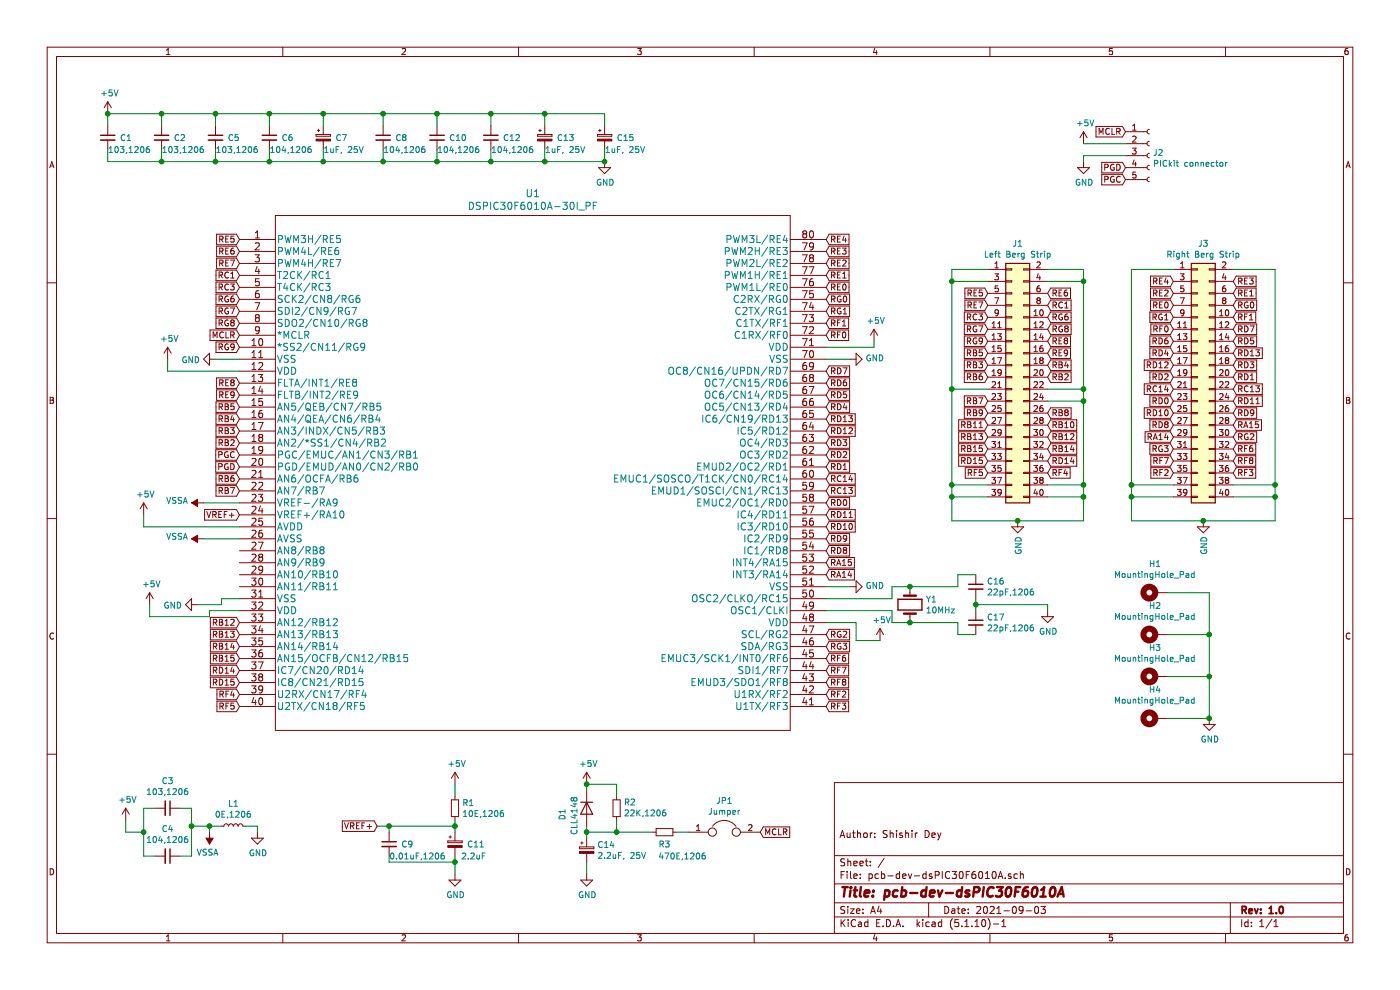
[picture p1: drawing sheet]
EESchema Schematic File Version 4
EELAYER 30 0
EELAYER END
$Descr A4 11693 8268
encoding utf-8
Sheet 1 1
Title "pcb-dev-dsPIC30F6010A"
Date "2021-09-03"
Rev "1.0"
Comp ""
Comment1 "Author: Shishir Dey"
Comment2 ""
Comment3 ""
Comment4 ""
$EndDescr
Text GLabel 2000 3800 0    50   Input ~ 0
PGC
Text GLabel 2000 3900 0    50   Input ~ 0
PGD
$Comp
L Device:C_Small C1
U 1 1
P 900 1150
F 0 "C1" H 1000 1150 50  0000 L CNN
F 1 "103,1206" H 900 1050 50  0000 L CNN
F 2 "ComponentSearchEngine:CAPC3216X170N" H 900 1150 50  0001 C CNN
F 3 "~" H 900 1150 50  0001 C CNN
	1    900  1150
	1    0    0    -1  
$EndComp
$Comp
L Device:C_Small C2
U 1 1
P 1350 1150
F 0 "C2" H 1450 1150 50  0000 L CNN
F 1 "103,1206" H 1350 1050 50  0000 L CNN
F 2 "ComponentSearchEngine:CAPC3216X170N" H 1350 1150 50  0001 C CNN
F 3 "~" H 1350 1150 50  0001 C CNN
	1    1350 1150
	1    0    0    -1  
$EndComp
$Comp
L Device:C_Small C5
U 1 1
P 1800 1150
F 0 "C5" H 1900 1150 50  0000 L CNN
F 1 "103,1206" H 1800 1050 50  0000 L CNN
F 2 "ComponentSearchEngine:CAPC3216X170N" H 1800 1150 50  0001 C CNN
F 3 "~" H 1800 1150 50  0001 C CNN
	1    1800 1150
	1    0    0    -1  
$EndComp
$Comp
L Device:C_Small C6
U 1 1
P 2250 1150
F 0 "C6" H 2350 1150 50  0000 L CNN
F 1 "104,1206" H 2250 1050 50  0000 L CNN
F 2 "ComponentSearchEngine:CAPC3216X170N" H 2250 1150 50  0001 C CNN
F 3 "~" H 2250 1150 50  0001 C CNN
	1    2250 1150
	1    0    0    -1  
$EndComp
$Comp
L Device:CP_Small C7
U 1 1
P 2700 1150
F 0 "C7" H 2800 1150 50  0000 L CNN
F 1 "1uF, 25V" H 2700 1050 50  0000 L CNN
F 2 "Capacitor_THT:CP_Radial_D5.0mm_P2.50mm" H 2700 1150 50  0001 C CNN
F 3 "~" H 2700 1150 50  0001 C CNN
	1    2700 1150
	1    0    0    -1  
$EndComp
$Comp
L Device:C_Small C8
U 1 1
P 3200 1150
F 0 "C8" H 3300 1150 50  0000 L CNN
F 1 "104,1206" H 3200 1050 50  0000 L CNN
F 2 "ComponentSearchEngine:CAPC3216X170N" H 3200 1150 50  0001 C CNN
F 3 "~" H 3200 1150 50  0001 C CNN
	1    3200 1150
	1    0    0    -1  
$EndComp
$Comp
L Device:C_Small C10
U 1 1
P 3650 1150
F 0 "C10" H 3750 1150 50  0000 L CNN
F 1 "104,1206" H 3650 1050 50  0000 L CNN
F 2 "ComponentSearchEngine:CAPC3216X170N" H 3650 1150 50  0001 C CNN
F 3 "~" H 3650 1150 50  0001 C CNN
	1    3650 1150
	1    0    0    -1  
$EndComp
$Comp
L Device:C_Small C12
U 1 1
P 4100 1150
F 0 "C12" H 4200 1150 50  0000 L CNN
F 1 "104,1206" H 4100 1050 50  0000 L CNN
F 2 "ComponentSearchEngine:CAPC3216X170N" H 4100 1150 50  0001 C CNN
F 3 "~" H 4100 1150 50  0001 C CNN
	1    4100 1150
	1    0    0    -1  
$EndComp
$Comp
L power:+5V #PWR01
U 1 1
P 900 950
F 0 "#PWR01" H 900 800 50  0001 C CNN
F 1 "+5V" H 915 1123 50  0000 C CNN
F 2 "" H 900 950 50  0001 C CNN
F 3 "" H 900 950 50  0001 C CNN
	1    900  950 
	1    0    0    -1  
$EndComp
$Comp
L power:GND #PWR016
U 1 1
P 5050 1350
F 0 "#PWR016" H 5050 1100 50  0001 C CNN
F 1 "GND" H 5055 1177 50  0000 C CNN
F 2 "" H 5050 1350 50  0001 C CNN
F 3 "" H 5050 1350 50  0001 C CNN
	1    5050 1350
	1    0    0    -1  
$EndComp
$Comp
L Device:CP_Small C13
U 1 1
P 4550 1150
F 0 "C13" H 4650 1150 50  0000 L CNN
F 1 "1uF, 25V" H 4550 1050 50  0000 L CNN
F 2 "Capacitor_THT:CP_Radial_D5.0mm_P2.50mm" H 4550 1150 50  0001 C CNN
F 3 "~" H 4550 1150 50  0001 C CNN
	1    4550 1150
	1    0    0    -1  
$EndComp
$Comp
L Device:CP_Small C15
U 1 1
P 5050 1150
F 0 "C15" H 5150 1150 50  0000 L CNN
F 1 "1uF, 25V" H 5050 1050 50  0000 L CNN
F 2 "Capacitor_THT:CP_Radial_D5.0mm_P2.50mm" H 5050 1150 50  0001 C CNN
F 3 "~" H 5050 1150 50  0001 C CNN
	1    5050 1150
	1    0    0    -1  
$EndComp
Wire Wire Line
	900  950  1350 950 
Wire Wire Line
	5050 950  5050 1050
Wire Wire Line
	5050 1350 4550 1350
Wire Wire Line
	900  1350 900  1250
Wire Wire Line
	900  1050 900  950 
Connection ~ 900  950 
Wire Wire Line
	1350 1050 1350 950 
Connection ~ 1350 950 
Wire Wire Line
	1350 950  1800 950 
Wire Wire Line
	1350 1250 1350 1350
Connection ~ 1350 1350
Wire Wire Line
	1350 1350 900  1350
Wire Wire Line
	1800 1250 1800 1350
Connection ~ 1800 1350
Wire Wire Line
	1800 1350 1350 1350
Wire Wire Line
	2250 1250 2250 1350
Connection ~ 2250 1350
Wire Wire Line
	2250 1350 1800 1350
Wire Wire Line
	2700 1250 2700 1350
Connection ~ 2700 1350
Wire Wire Line
	2700 1350 2250 1350
Wire Wire Line
	3200 1250 3200 1350
Connection ~ 3200 1350
Wire Wire Line
	3200 1350 2700 1350
Wire Wire Line
	3200 1050 3200 950 
Connection ~ 3200 950 
Wire Wire Line
	3200 950  3650 950 
Wire Wire Line
	2700 1050 2700 950 
Connection ~ 2700 950 
Wire Wire Line
	2700 950  3200 950 
Wire Wire Line
	2250 1050 2250 950 
Connection ~ 2250 950 
Wire Wire Line
	2250 950  2700 950 
Wire Wire Line
	1800 1050 1800 950 
Connection ~ 1800 950 
Wire Wire Line
	1800 950  2250 950 
Wire Wire Line
	3650 1050 3650 950 
Connection ~ 3650 950 
Wire Wire Line
	3650 950  4100 950 
Wire Wire Line
	3650 1250 3650 1350
Connection ~ 3650 1350
Wire Wire Line
	3650 1350 3200 1350
Wire Wire Line
	4100 1050 4100 950 
Connection ~ 4100 950 
Wire Wire Line
	4100 950  4550 950 
Wire Wire Line
	4100 1250 4100 1350
Connection ~ 4100 1350
Wire Wire Line
	4100 1350 3650 1350
Wire Wire Line
	4550 1050 4550 950 
Connection ~ 4550 950 
Wire Wire Line
	4550 950  5050 950 
Wire Wire Line
	5050 1250 5050 1350
Connection ~ 5050 1350
Wire Wire Line
	4550 1250 4550 1350
Connection ~ 4550 1350
Wire Wire Line
	4550 1350 4100 1350
$Comp
L power:+5V #PWR05
U 1 1
P 1400 3000
F 0 "#PWR05" H 1400 2850 50  0001 C CNN
F 1 "+5V" H 1415 3173 50  0000 C CNN
F 2 "" H 1400 3000 50  0001 C CNN
F 3 "" H 1400 3000 50  0001 C CNN
	1    1400 3000
	1    0    0    -1  
$EndComp
$Comp
L power:GND #PWR010
U 1 1
P 1800 3000
F 0 "#PWR010" H 1800 2750 50  0001 C CNN
F 1 "GND" V 1805 2872 50  0000 R CNN
F 2 "" H 1800 3000 50  0001 C CNN
F 3 "" H 1800 3000 50  0001 C CNN
	1    1800 3000
	0    1    1    0   
$EndComp
Wire Wire Line
	1800 3000 2000 3000
Wire Wire Line
	1400 3000 1400 3100
Wire Wire Line
	1400 3100 2000 3100
$Comp
L power:VSSA #PWR07
U 1 1
P 1700 4200
F 0 "#PWR07" H 1700 4050 50  0001 C CNN
F 1 "VSSA" V 1715 4327 50  0000 L CNN
F 2 "" H 1700 4200 50  0001 C CNN
F 3 "" H 1700 4200 50  0001 C CNN
	1    1700 4200
	0    -1   -1   0   
$EndComp
$Comp
L power:VSSA #PWR08
U 1 1
P 1700 4500
F 0 "#PWR08" H 1700 4350 50  0001 C CNN
F 1 "VSSA" V 1715 4627 50  0000 L CNN
F 2 "" H 1700 4500 50  0001 C CNN
F 3 "" H 1700 4500 50  0001 C CNN
	1    1700 4500
	0    -1   -1   0   
$EndComp
Text GLabel 2000 4300 0    50   Input ~ 0
VREF+
$Comp
L power:+5V #PWR03
U 1 1
P 1200 4300
F 0 "#PWR03" H 1200 4150 50  0001 C CNN
F 1 "+5V" H 1215 4473 50  0000 C CNN
F 2 "" H 1200 4300 50  0001 C CNN
F 3 "" H 1200 4300 50  0001 C CNN
	1    1200 4300
	1    0    0    -1  
$EndComp
Wire Wire Line
	1700 4200 2000 4200
Wire Wire Line
	1700 4500 2000 4500
Wire Wire Line
	1200 4300 1200 4400
Wire Wire Line
	1200 4400 2000 4400
$Comp
L power:+5V #PWR04
U 1 1
P 1250 5050
F 0 "#PWR04" H 1250 4900 50  0001 C CNN
F 1 "+5V" H 1265 5223 50  0000 C CNN
F 2 "" H 1250 5050 50  0001 C CNN
F 3 "" H 1250 5050 50  0001 C CNN
	1    1250 5050
	1    0    0    -1  
$EndComp
$Comp
L power:GND #PWR06
U 1 1
P 1650 5050
F 0 "#PWR06" H 1650 4800 50  0001 C CNN
F 1 "GND" V 1655 4922 50  0000 R CNN
F 2 "" H 1650 5050 50  0001 C CNN
F 3 "" H 1650 5050 50  0001 C CNN
	1    1650 5050
	0    1    1    0   
$EndComp
Wire Wire Line
	1250 5050 1250 5150
Wire Wire Line
	1850 5050 1850 5000
Wire Wire Line
	1850 5000 2000 5000
Wire Wire Line
	1650 5050 1850 5050
Wire Wire Line
	1250 5150 1750 5150
Wire Wire Line
	1750 5150 1750 5100
Wire Wire Line
	1750 5100 2000 5100
$Comp
L power:+5V #PWR019
U 1 1
P 7300 2850
F 0 "#PWR019" H 7300 2700 50  0001 C CNN
F 1 "+5V" H 7315 3023 50  0000 C CNN
F 2 "" H 7300 2850 50  0001 C CNN
F 3 "" H 7300 2850 50  0001 C CNN
	1    7300 2850
	1    0    0    -1  
$EndComp
$Comp
L power:GND #PWR017
U 1 1
P 7100 3000
F 0 "#PWR017" H 7100 2750 50  0001 C CNN
F 1 "GND" V 7105 2872 50  0000 R CNN
F 2 "" H 7100 3000 50  0001 C CNN
F 3 "" H 7100 3000 50  0001 C CNN
	1    7100 3000
	0    -1   -1   0   
$EndComp
Wire Wire Line
	7100 3000 6900 3000
Wire Wire Line
	6900 2900 7300 2900
Wire Wire Line
	7300 2900 7300 2850
$Comp
L power:+5V #PWR020
U 1 1
P 7350 5350
F 0 "#PWR020" H 7350 5200 50  0001 C CNN
F 1 "+5V" H 7365 5523 50  0000 C CNN
F 2 "" H 7350 5350 50  0001 C CNN
F 3 "" H 7350 5350 50  0001 C CNN
	1    7350 5350
	1    0    0    -1  
$EndComp
$Comp
L power:GND #PWR018
U 1 1
P 7100 4900
F 0 "#PWR018" H 7100 4650 50  0001 C CNN
F 1 "GND" V 7105 4772 50  0000 R CNN
F 2 "" H 7100 4900 50  0001 C CNN
F 3 "" H 7100 4900 50  0001 C CNN
	1    7100 4900
	0    -1   -1   0   
$EndComp
Wire Wire Line
	7100 4900 6900 4900
$Comp
L Device:Crystal Y1
U 1 1
P 7600 5050
F 0 "Y1" V 7554 5181 50  0000 L CNN
F 1 "10MHz" V 7645 5181 50  0000 L CNN
F 2 "Crystal:Crystal_HC18-U_Vertical" H 7600 5050 50  0001 C CNN
F 3 "~" H 7600 5050 50  0001 C CNN
	1    7600 5050
	0    1    1    0   
$EndComp
$Comp
L Device:C_Small C16
U 1 1
P 8150 4900
F 0 "C16" H 8242 4946 50  0000 L CNN
F 1 "22pF,1206" H 8242 4855 50  0000 L CNN
F 2 "ComponentSearchEngine:CAPC3216X170N" H 8150 4900 50  0001 C CNN
F 3 "~" H 8150 4900 50  0001 C CNN
	1    8150 4900
	1    0    0    -1  
$EndComp
$Comp
L Device:C_Small C17
U 1 1
P 8150 5200
F 0 "C17" H 8242 5246 50  0000 L CNN
F 1 "22pF,1206" H 8242 5155 50  0000 L CNN
F 2 "ComponentSearchEngine:CAPC3216X170N" H 8150 5200 50  0001 C CNN
F 3 "~" H 8150 5200 50  0001 C CNN
	1    8150 5200
	1    0    0    -1  
$EndComp
$Comp
L power:GND #PWR021
U 1 1
P 8750 5100
F 0 "#PWR021" H 8750 4850 50  0001 C CNN
F 1 "GND" H 8755 4927 50  0000 C CNN
F 2 "" H 8750 5100 50  0001 C CNN
F 3 "" H 8750 5100 50  0001 C CNN
	1    8750 5100
	1    0    0    -1  
$EndComp
Wire Wire Line
	7150 5350 7350 5350
Wire Wire Line
	6900 5000 7450 5000
Wire Wire Line
	7450 5000 7450 4900
Wire Wire Line
	7450 4900 7600 4900
Wire Wire Line
	6900 5100 7450 5100
Wire Wire Line
	7450 5100 7450 5200
Wire Wire Line
	7450 5200 7600 5200
Wire Wire Line
	7600 4900 8000 4900
Wire Wire Line
	8000 4900 8000 4800
Wire Wire Line
	8000 4800 8150 4800
Connection ~ 7600 4900
Wire Wire Line
	8150 5000 8150 5050
Wire Wire Line
	7600 5200 8000 5200
Wire Wire Line
	8000 5200 8000 5300
Wire Wire Line
	8000 5300 8150 5300
Connection ~ 7600 5200
Connection ~ 8150 5050
Wire Wire Line
	8150 5050 8150 5100
$Comp
L power:GND #PWR011
U 1 1
P 2150 6950
F 0 "#PWR011" H 2150 6700 50  0001 C CNN
F 1 "GND" H 2155 6777 50  0000 C CNN
F 2 "" H 2150 6950 50  0001 C CNN
F 3 "" H 2150 6950 50  0001 C CNN
	1    2150 6950
	1    0    0    -1  
$EndComp
$Comp
L power:VSSA #PWR09
U 1 1
P 1750 6950
F 0 "#PWR09" H 1750 6800 50  0001 C CNN
F 1 "VSSA" H 1765 7123 50  0000 C CNN
F 2 "" H 1750 6950 50  0001 C CNN
F 3 "" H 1750 6950 50  0001 C CNN
	1    1750 6950
	-1   0    0    1   
$EndComp
$Comp
L power:+5V #PWR02
U 1 1
P 1050 6850
F 0 "#PWR02" H 1050 6700 50  0001 C CNN
F 1 "+5V" H 1065 7023 50  0000 C CNN
F 2 "" H 1050 6850 50  0001 C CNN
F 3 "" H 1050 6850 50  0001 C CNN
	1    1050 6850
	1    0    0    -1  
$EndComp
$Comp
L Device:C_Small C3
U 1 1
P 1400 6750
F 0 "C3" V 1171 6750 50  0000 C CNN
F 1 "103,1206" V 1262 6750 50  0000 C CNN
F 2 "ComponentSearchEngine:CAPC3216X170N" H 1400 6750 50  0001 C CNN
F 3 "~" H 1400 6750 50  0001 C CNN
	1    1400 6750
	0    1    1    0   
$EndComp
$Comp
L Device:C_Small C4
U 1 1
P 1400 7150
F 0 "C4" V 1171 7150 50  0000 C CNN
F 1 "104,1206" V 1262 7150 50  0000 C CNN
F 2 "ComponentSearchEngine:CAPC3216X170N" H 1400 7150 50  0001 C CNN
F 3 "~" H 1400 7150 50  0001 C CNN
	1    1400 7150
	0    1    1    0   
$EndComp
$Comp
L Device:L_Small L1
U 1 1
P 1950 6900
F 0 "L1" V 2135 6900 50  0000 C CNN
F 1 "0E,1206" V 2044 6900 50  0000 C CNN
F 2 "Inductor_SMD:L_1206_3216Metric_Pad1.22x1.90mm_HandSolder" H 1950 6900 50  0001 C CNN
F 3 "~" H 1950 6900 50  0001 C CNN
	1    1950 6900
	0    -1   -1   0   
$EndComp
$Comp
L Device:R_Small R1
U 1 1
P 3800 6750
F 0 "R1" H 3859 6796 50  0000 L CNN
F 1 "10E,1206" H 3859 6705 50  0000 L CNN
F 2 "ComponentSearchEngine:RESC3016X65N" H 3800 6750 50  0001 C CNN
F 3 "~" H 3800 6750 50  0001 C CNN
	1    3800 6750
	1    0    0    -1  
$EndComp
$Comp
L Device:C_Small C9
U 1 1
P 3250 7050
F 0 "C9" H 3350 7050 50  0000 L CNN
F 1 "0.01uF,1206" H 3250 6950 50  0000 L CNN
F 2 "ComponentSearchEngine:CAPC3216X170N" H 3250 7050 50  0001 C CNN
F 3 "~" H 3250 7050 50  0001 C CNN
	1    3250 7050
	1    0    0    -1  
$EndComp
$Comp
L Device:CP_Small C11
U 1 1
P 3800 7050
F 0 "C11" H 3900 7050 50  0000 L CNN
F 1 "2.2uF" H 3850 6950 50  0000 L CNN
F 2 "Capacitor_THT:CP_Radial_D5.0mm_P2.50mm" H 3800 7050 50  0001 C CNN
F 3 "~" H 3800 7050 50  0001 C CNN
	1    3800 7050
	1    0    0    -1  
$EndComp
$Comp
L power:+5V #PWR012
U 1 1
P 3800 6550
F 0 "#PWR012" H 3800 6400 50  0001 C CNN
F 1 "+5V" H 3815 6723 50  0000 C CNN
F 2 "" H 3800 6550 50  0001 C CNN
F 3 "" H 3800 6550 50  0001 C CNN
	1    3800 6550
	1    0    0    -1  
$EndComp
$Comp
L power:GND #PWR013
U 1 1
P 3800 7300
F 0 "#PWR013" H 3800 7050 50  0001 C CNN
F 1 "GND" H 3805 7127 50  0000 C CNN
F 2 "" H 3800 7300 50  0001 C CNN
F 3 "" H 3800 7300 50  0001 C CNN
	1    3800 7300
	1    0    0    -1  
$EndComp
Text GLabel 3150 6900 0    50   Input ~ 0
VREF+
Text GLabel 2000 2800 0    50   Input ~ 0
MCLR
Wire Wire Line
	1300 7150 1200 7150
Wire Wire Line
	1200 7150 1200 6950
Wire Wire Line
	1200 6750 1300 6750
Wire Wire Line
	1050 6850 1050 6950
Wire Wire Line
	1050 6950 1200 6950
Connection ~ 1200 6950
Wire Wire Line
	1200 6950 1200 6750
Wire Wire Line
	1500 6750 1600 6750
Wire Wire Line
	1600 7150 1500 7150
Wire Wire Line
	2150 6950 2150 6900
Wire Wire Line
	2150 6900 2050 6900
Wire Wire Line
	1850 6900 1750 6900
Wire Wire Line
	1600 6750 1600 6900
Connection ~ 1600 6900
Wire Wire Line
	1600 6900 1600 7150
Wire Wire Line
	1750 6950 1750 6900
Connection ~ 1750 6900
Wire Wire Line
	1750 6900 1600 6900
Wire Wire Line
	3800 6550 3800 6650
Wire Wire Line
	3800 6900 3800 6850
Wire Wire Line
	3150 6900 3250 6900
Wire Wire Line
	3250 6950 3250 6900
Connection ~ 3250 6900
Wire Wire Line
	3250 6900 3800 6900
Wire Wire Line
	3800 6950 3800 6900
Connection ~ 3800 6900
Wire Wire Line
	3250 7150 3250 7200
Wire Wire Line
	3250 7200 3800 7200
Wire Wire Line
	3800 7200 3800 7150
$Comp
L power:+5V #PWR014
U 1 1
P 4900 6550
F 0 "#PWR014" H 4900 6400 50  0001 C CNN
F 1 "+5V" H 4915 6723 50  0000 C CNN
F 2 "" H 4900 6550 50  0001 C CNN
F 3 "" H 4900 6550 50  0001 C CNN
	1    4900 6550
	1    0    0    -1  
$EndComp
$Comp
L Device:D D1
U 1 1
P 4900 6750
F 0 "D1" H 4900 6550 50  0000 L CNN
F 1 "CLL4148" H 4800 6650 50  0000 L CNN
F 2 "Diode_SMD:D_1206_3216Metric_Pad1.42x1.75mm_HandSolder" H 4900 6750 50  0001 C CNN
F 3 "~" H 4900 6750 50  0001 C CNN
	1    4900 6750
	0    1    1    0   
$EndComp
$Comp
L Device:CP_Small C14
U 1 1
P 4900 7100
F 0 "C14" H 4988 7146 50  0000 L CNN
F 1 "2.2uF, 25V" H 4988 7055 50  0000 L CNN
F 2 "Capacitor_THT:CP_Radial_D5.0mm_P2.50mm" H 4900 7100 50  0001 C CNN
F 3 "~" H 4900 7100 50  0001 C CNN
	1    4900 7100
	1    0    0    -1  
$EndComp
$Comp
L Device:R_Small R2
U 1 1
P 5150 6750
F 0 "R2" H 5091 6704 50  0000 R CNN
F 1 "22K,1206" H 5091 6795 50  0000 R CNN
F 2 "ComponentSearchEngine:RESC3016X65N" H 5150 6750 50  0001 C CNN
F 3 "~" H 5150 6750 50  0001 C CNN
	1    5150 6750
	-1   0    0    1   
$EndComp
$Comp
L Device:R_Small R3
U 1 1
P 5550 6950
F 0 "R3" V 5650 6950 50  0000 C CNN
F 1 "470E,1206" V 5750 7100 50  0000 C CNN
F 2 "ComponentSearchEngine:RESC3016X65N" H 5550 6950 50  0001 C CNN
F 3 "~" H 5550 6950 50  0001 C CNN
	1    5550 6950
	0    1    1    0   
$EndComp
$Comp
L Device:Jumper JP1
U 1 1
P 6050 6950
F 0 "JP1" H 6050 7214 50  0000 C CNN
F 1 "Jumper" H 6050 7123 50  0000 C CNN
F 2 "TestPoint:TestPoint_2Pads_Pitch2.54mm_Drill0.8mm" H 6050 6950 50  0001 C CNN
F 3 "~" H 6050 6950 50  0001 C CNN
	1    6050 6950
	1    0    0    -1  
$EndComp
$Comp
L power:GND #PWR015
U 1 1
P 4900 7300
F 0 "#PWR015" H 4900 7050 50  0001 C CNN
F 1 "GND" H 4905 7127 50  0000 C CNN
F 2 "" H 4900 7300 50  0001 C CNN
F 3 "" H 4900 7300 50  0001 C CNN
	1    4900 7300
	1    0    0    -1  
$EndComp
Wire Wire Line
	4900 6550 4900 6600
Wire Wire Line
	4900 6900 4900 6950
Wire Wire Line
	4900 7200 4900 7300
Wire Wire Line
	5150 6650 5150 6550
Wire Wire Line
	5150 6550 4900 6550
Connection ~ 4900 6550
Wire Wire Line
	5150 6850 5150 6950
Wire Wire Line
	5150 6950 4900 6950
Connection ~ 4900 6950
Wire Wire Line
	4900 6950 4900 7000
Text GLabel 6350 6950 2    50   Input ~ 0
MCLR
Wire Wire Line
	5150 6950 5450 6950
Connection ~ 5150 6950
Wire Wire Line
	5750 6950 5650 6950
Wire Wire Line
	3800 7300 3800 7200
Connection ~ 3800 7200
$Comp
L MCU_Microchip_dsPIC30F_Seq:DSPIC30F6010A-30I_PF U1
U 1 1
P 2000 2000
F 0 "U1" H 4450 2387 60  0000 C CNN
F 1 "DSPIC30F6010A-30I_PF" H 4450 2281 60  0000 C CNN
F 2 "Package_QFP:TQFP-80_14x14mm_P0.65mm" H 4450 2240 60  0001 C CNN
F 3 "" H 2000 2000 60  0000 C CNN
	1    2000 2000
	1    0    0    -1  
$EndComp
Text GLabel 2000 2000 0    50   Input ~ 0
RE5
Text GLabel 2000 2100 0    50   Input ~ 0
RE6
Text GLabel 2000 2200 0    50   Input ~ 0
RE7
Text GLabel 2000 2300 0    50   Input ~ 0
RC1
Text GLabel 2000 2400 0    50   Input ~ 0
RC3
Text GLabel 2000 2500 0    50   Input ~ 0
RG6
Text GLabel 2000 2600 0    50   Input ~ 0
RG7
Text GLabel 2000 2700 0    50   Input ~ 0
RG8
Text GLabel 2000 2900 0    50   Input ~ 0
RG9
Text GLabel 2000 3200 0    50   Input ~ 0
RE8
Text GLabel 2000 3300 0    50   Input ~ 0
RE9
Text GLabel 2000 3400 0    50   Input ~ 0
RB5
Text GLabel 2000 3500 0    50   Input ~ 0
RB4
Text GLabel 2000 3600 0    50   Input ~ 0
RB3
Text GLabel 2000 3700 0    50   Input ~ 0
RB2
Text GLabel 2000 4000 0    50   Input ~ 0
RB6
Text GLabel 2000 4100 0    50   Input ~ 0
RB7
Text GLabel 2000 5200 0    50   Input ~ 0
RB12
Text GLabel 2000 5300 0    50   Input ~ 0
RB13
Text GLabel 2000 5400 0    50   Input ~ 0
RB14
Text GLabel 2000 5500 0    50   Input ~ 0
RB15
Text GLabel 2000 5600 0    50   Input ~ 0
RD14
Text GLabel 2000 5700 0    50   Input ~ 0
RD15
Text GLabel 2000 5800 0    50   Input ~ 0
RF4
Text GLabel 2000 5900 0    50   Input ~ 0
RF5
Text GLabel 6900 2000 2    50   Input ~ 0
RE4
Text GLabel 6900 2100 2    50   Input ~ 0
RE3
Text GLabel 6900 2200 2    50   Input ~ 0
RE2
Text GLabel 6900 2300 2    50   Input ~ 0
RE1
Text GLabel 6900 2400 2    50   Input ~ 0
RE0
Text GLabel 6900 2500 2    50   Input ~ 0
RG0
Text GLabel 6900 2600 2    50   Input ~ 0
RG1
Text GLabel 6900 2700 2    50   Input ~ 0
RF1
Text GLabel 6900 2800 2    50   Input ~ 0
RF0
Text GLabel 6900 3100 2    50   Input ~ 0
RD7
Text GLabel 6900 3200 2    50   Input ~ 0
RD6
Text GLabel 6900 3300 2    50   Input ~ 0
RD5
Text GLabel 6900 3400 2    50   Input ~ 0
RD4
Text GLabel 6900 3500 2    50   Input ~ 0
RD13
Text GLabel 6900 3600 2    50   Input ~ 0
RD12
Text GLabel 6900 3700 2    50   Input ~ 0
RD3
Text GLabel 6900 3800 2    50   Input ~ 0
RD2
Text GLabel 6900 3900 2    50   Input ~ 0
RD1
Text GLabel 6900 4000 2    50   Input ~ 0
RC14
Text GLabel 6900 4100 2    50   Input ~ 0
RC13
Text GLabel 6900 4200 2    50   Input ~ 0
RD0
Text GLabel 6900 4300 2    50   Input ~ 0
RD11
Text GLabel 6900 4400 2    50   Input ~ 0
RD10
Text GLabel 6900 4500 2    50   Input ~ 0
RD9
Text GLabel 6900 4600 2    50   Input ~ 0
RD8
Text GLabel 6900 4700 2    50   Input ~ 0
RA15
Text GLabel 6900 4800 2    50   Input ~ 0
RA14
Text GLabel 6900 5300 2    50   Input ~ 0
RG2
Text GLabel 6900 5400 2    50   Input ~ 0
RG3
Text GLabel 6900 5500 2    50   Input ~ 0
RF6
Text GLabel 6900 5600 2    50   Input ~ 0
RF7
Text GLabel 6900 5700 2    50   Input ~ 0
RF8
Text GLabel 6900 5800 2    50   Input ~ 0
RF2
Text GLabel 6900 5900 2    50   Input ~ 0
RF3
Wire Wire Line
	7150 5200 7150 5350
Wire Wire Line
	6900 5200 7150 5200
$Comp
L Connector:Conn_01x05_Female J2
U 1 1
P 9600 1300
F 0 "J2" H 9628 1326 50  0000 L CNN
F 1 "PICkit connector" H 9628 1235 50  0000 L CNN
F 2 "Connector_PinSocket_2.54mm:PinSocket_1x05_P2.54mm_Horizontal" H 9600 1300 50  0001 C CNN
F 3 "~" H 9600 1300 50  0001 C CNN
	1    9600 1300
	1    0    0    -1  
$EndComp
Text GLabel 9400 1100 0    50   Input ~ 0
MCLR
$Comp
L power:+5V #PWR022
U 1 1
P 9050 1200
F 0 "#PWR022" H 9050 1050 50  0001 C CNN
F 1 "+5V" H 9065 1373 50  0000 C CNN
F 2 "" H 9050 1200 50  0001 C CNN
F 3 "" H 9050 1200 50  0001 C CNN
	1    9050 1200
	1    0    0    -1  
$EndComp
$Comp
L power:GND #PWR023
U 1 1
P 9050 1350
F 0 "#PWR023" H 9050 1100 50  0001 C CNN
F 1 "GND" H 9055 1177 50  0000 C CNN
F 2 "" H 9050 1350 50  0001 C CNN
F 3 "" H 9050 1350 50  0001 C CNN
	1    9050 1350
	1    0    0    -1  
$EndComp
Text GLabel 9400 1400 0    50   Input ~ 0
PGD
Text GLabel 9400 1500 0    50   Input ~ 0
PGC
Wire Wire Line
	9050 1300 9050 1350
Wire Wire Line
	9050 1200 9400 1200
Wire Wire Line
	9050 1300 9400 1300
Text GLabel 8750 3450 2    50   Input ~ 0
RB8
Text GLabel 8250 3450 0    50   Input ~ 0
RB9
Text GLabel 8750 3550 2    50   Input ~ 0
RB10
Text GLabel 8250 3550 0    50   Input ~ 0
RB11
Text GLabel 8250 3050 0    50   Input ~ 0
RB3
Text GLabel 8250 3150 0    50   Input ~ 0
RB6
Text GLabel 8750 3650 2    50   Input ~ 0
RB12
Text GLabel 8250 3650 0    50   Input ~ 0
RB13
Text GLabel 8750 3750 2    50   Input ~ 0
RB14
Text GLabel 8250 3750 0    50   Input ~ 0
RB15
Text GLabel 8750 3850 2    50   Input ~ 0
RD14
Text GLabel 8250 3850 0    50   Input ~ 0
RD15
Text GLabel 8750 3950 2    50   Input ~ 0
RF4
Text GLabel 8250 3950 0    50   Input ~ 0
RF5
Text GLabel 9800 2350 0    50   Input ~ 0
RE4
Text GLabel 10300 2350 2    50   Input ~ 0
RE3
Text GLabel 9800 2450 0    50   Input ~ 0
RE2
Text GLabel 10300 2450 2    50   Input ~ 0
RE1
Text GLabel 9800 2550 0    50   Input ~ 0
RE0
Text GLabel 10300 2550 2    50   Input ~ 0
RG0
Text GLabel 9800 2650 0    50   Input ~ 0
RG1
Text GLabel 10300 2650 2    50   Input ~ 0
RF1
Text GLabel 9800 2750 0    50   Input ~ 0
RF0
Text GLabel 10300 2750 2    50   Input ~ 0
RD7
Text GLabel 9800 2850 0    50   Input ~ 0
RD6
Text GLabel 10300 2850 2    50   Input ~ 0
RD5
Text GLabel 9800 2950 0    50   Input ~ 0
RD4
Text GLabel 10300 2950 2    50   Input ~ 0
RD13
Text GLabel 9800 3050 0    50   Input ~ 0
RD12
Text GLabel 10300 3050 2    50   Input ~ 0
RD3
Text GLabel 9800 3150 0    50   Input ~ 0
RD2
Text GLabel 10300 3150 2    50   Input ~ 0
RD1
Text GLabel 9800 3250 0    50   Input ~ 0
RC14
Text GLabel 10300 3250 2    50   Input ~ 0
RC13
Text GLabel 9800 3350 0    50   Input ~ 0
RD0
Text GLabel 10300 3350 2    50   Input ~ 0
RD11
Text GLabel 9800 3450 0    50   Input ~ 0
RD10
Text GLabel 10300 3450 2    50   Input ~ 0
RD9
Text GLabel 9800 3550 0    50   Input ~ 0
RD8
Text GLabel 10300 3550 2    50   Input ~ 0
RA15
Text GLabel 9800 3650 0    50   Input ~ 0
RA14
Text GLabel 10300 3650 2    50   Input ~ 0
RG2
Text GLabel 9800 3750 0    50   Input ~ 0
RG3
Text GLabel 10300 3750 2    50   Input ~ 0
RF6
Text GLabel 9800 3850 0    50   Input ~ 0
RF7
Text GLabel 10300 3850 2    50   Input ~ 0
RF8
Text GLabel 9800 3950 0    50   Input ~ 0
RF2
Text GLabel 10300 3950 2    50   Input ~ 0
RF3
Text GLabel 8250 3350 0    50   Input ~ 0
RB7
Text GLabel 8250 2950 0    50   Input ~ 0
RB5
Text GLabel 8750 2850 2    50   Input ~ 0
RE8
Text GLabel 8750 2750 2    50   Input ~ 0
RG8
Text GLabel 8750 2650 2    50   Input ~ 0
RG6
Text GLabel 8750 2550 2    50   Input ~ 0
RC1
Text GLabel 8750 2450 2    50   Input ~ 0
RE6
Text GLabel 8750 3150 2    50   Input ~ 0
RB2
Text GLabel 8750 3050 2    50   Input ~ 0
RB4
Text GLabel 8750 2950 2    50   Input ~ 0
RE9
Text GLabel 8250 2850 0    50   Input ~ 0
RG9
Text GLabel 8250 2750 0    50   Input ~ 0
RG7
Text GLabel 8250 2650 0    50   Input ~ 0
RC3
Text GLabel 8250 2550 0    50   Input ~ 0
RE7
Text GLabel 8250 2450 0    50   Input ~ 0
RE5
$Comp
L Connector_Generic:Conn_02x20_Odd_Even J3
U 1 1
P 10000 3150
F 0 "J3" H 10050 4267 50  0000 C CNN
F 1 "Right Berg Strip" H 10050 4176 50  0000 C CNN
F 2 "Connector_PinHeader_2.54mm:PinHeader_2x20_P2.54mm_Vertical" H 10000 3150 50  0001 C CNN
F 3 "~" H 10000 3150 50  0001 C CNN
	1    10000 3150
	1    0    0    -1  
$EndComp
$Comp
L Connector_Generic:Conn_02x20_Odd_Even J1
U 1 1
P 8450 3150
F 0 "J1" H 8500 4267 50  0000 C CNN
F 1 "Left Berg Strip" H 8500 4176 50  0000 C CNN
F 2 "Connector_PinHeader_2.54mm:PinHeader_2x20_P2.54mm_Vertical" H 8450 3150 50  0001 C CNN
F 3 "~" H 8450 3150 50  0001 C CNN
	1    8450 3150
	1    0    0    -1  
$EndComp
$Comp
L power:GND #PWR0101
U 1 1
P 8500 4350
F 0 "#PWR0101" H 8500 4100 50  0001 C CNN
F 1 "GND" V 8505 4222 50  0000 R CNN
F 2 "" H 8500 4350 50  0001 C CNN
F 3 "" H 8500 4350 50  0001 C CNN
	1    8500 4350
	1    0    0    -1  
$EndComp
$Comp
L power:GND #PWR0102
U 1 1
P 10050 4350
F 0 "#PWR0102" H 10050 4100 50  0001 C CNN
F 1 "GND" V 10055 4222 50  0000 R CNN
F 2 "" H 10050 4350 50  0001 C CNN
F 3 "" H 10050 4350 50  0001 C CNN
	1    10050 4350
	1    0    0    -1  
$EndComp
Wire Wire Line
	8250 2250 7950 2250
Wire Wire Line
	7950 2250 7950 2350
Wire Wire Line
	9800 2250 9450 2250
Wire Wire Line
	9450 2250 9450 4050
Wire Wire Line
	10300 2250 10650 2250
Wire Wire Line
	10650 2250 10650 4050
Wire Wire Line
	9450 4350 10050 4350
Connection ~ 10050 4350
Wire Wire Line
	10050 4350 10650 4350
Wire Wire Line
	7950 2350 8250 2350
Connection ~ 7950 2350
Wire Wire Line
	7950 2350 7950 3250
Wire Wire Line
	8750 2250 9050 2250
Wire Wire Line
	7950 4350 8500 4350
Connection ~ 8500 4350
Wire Wire Line
	8500 4350 9050 4350
Wire Wire Line
	8750 2350 9050 2350
Wire Wire Line
	9050 2250 9050 2350
Connection ~ 9050 2350
Wire Wire Line
	9050 2350 9050 3250
Wire Wire Line
	8250 3250 7950 3250
Connection ~ 7950 3250
Wire Wire Line
	7950 3250 7950 4050
Wire Wire Line
	8750 3250 9050 3250
Connection ~ 9050 3250
Wire Wire Line
	9050 3250 9050 3350
Wire Wire Line
	8750 3350 9050 3350
Connection ~ 9050 3350
Wire Wire Line
	9050 3350 9050 4050
Wire Wire Line
	8250 4050 7950 4050
Connection ~ 7950 4050
Wire Wire Line
	7950 4050 7950 4150
Wire Wire Line
	8250 4150 7950 4150
Connection ~ 7950 4150
Wire Wire Line
	7950 4150 7950 4350
Wire Wire Line
	8750 4150 9050 4150
Connection ~ 9050 4150
Wire Wire Line
	9050 4150 9050 4350
Wire Wire Line
	8750 4050 9050 4050
Connection ~ 9050 4050
Wire Wire Line
	9050 4050 9050 4150
Wire Wire Line
	9800 4050 9450 4050
Connection ~ 9450 4050
Wire Wire Line
	9450 4050 9450 4150
Wire Wire Line
	9450 4150 9800 4150
Connection ~ 9450 4150
Wire Wire Line
	9450 4150 9450 4350
Wire Wire Line
	10300 4150 10650 4150
Connection ~ 10650 4150
Wire Wire Line
	10650 4150 10650 4350
Wire Wire Line
	10300 4050 10650 4050
Connection ~ 10650 4050
Wire Wire Line
	10650 4050 10650 4150
$Comp
L Mechanical:MountingHole_Pad H1
U 1 1
P 9650 4950
F 0 "H1" V 9887 4953 50  0000 C CNN
F 1 "MountingHole_Pad" V 9796 4953 50  0000 C CNN
F 2 "MountingHole:MountingHole_2.5mm_Pad" H 9650 4950 50  0001 C CNN
F 3 "~" H 9650 4950 50  0001 C CNN
	1    9650 4950
	0    -1   -1   0   
$EndComp
$Comp
L Mechanical:MountingHole_Pad H2
U 1 1
P 9650 5300
F 0 "H2" V 9887 5303 50  0000 C CNN
F 1 "MountingHole_Pad" V 9796 5303 50  0000 C CNN
F 2 "MountingHole:MountingHole_2.5mm_Pad" H 9650 5300 50  0001 C CNN
F 3 "~" H 9650 5300 50  0001 C CNN
	1    9650 5300
	0    -1   -1   0   
$EndComp
$Comp
L Mechanical:MountingHole_Pad H3
U 1 1
P 9650 5650
F 0 "H3" V 9887 5653 50  0000 C CNN
F 1 "MountingHole_Pad" V 9796 5653 50  0000 C CNN
F 2 "MountingHole:MountingHole_2.5mm_Pad" H 9650 5650 50  0001 C CNN
F 3 "~" H 9650 5650 50  0001 C CNN
	1    9650 5650
	0    -1   -1   0   
$EndComp
$Comp
L Mechanical:MountingHole_Pad H4
U 1 1
P 9650 6000
F 0 "H4" V 9887 6003 50  0000 C CNN
F 1 "MountingHole_Pad" V 9796 6003 50  0000 C CNN
F 2 "MountingHole:MountingHole_2.5mm_Pad" H 9650 6000 50  0001 C CNN
F 3 "~" H 9650 6000 50  0001 C CNN
	1    9650 6000
	0    -1   -1   0   
$EndComp
Wire Wire Line
	8750 5050 8750 5100
Wire Wire Line
	8150 5050 8750 5050
$Comp
L power:GND #PWR0103
U 1 1
P 10100 6000
F 0 "#PWR0103" H 10100 5750 50  0001 C CNN
F 1 "GND" H 10105 5827 50  0000 C CNN
F 2 "" H 10100 6000 50  0001 C CNN
F 3 "" H 10100 6000 50  0001 C CNN
	1    10100 6000
	1    0    0    -1  
$EndComp
Wire Wire Line
	9750 6000 10100 6000
Wire Wire Line
	10100 6000 10100 5650
Wire Wire Line
	10100 5650 9750 5650
Connection ~ 10100 6000
Wire Wire Line
	10100 5650 10100 5300
Wire Wire Line
	10100 5300 9750 5300
Connection ~ 10100 5650
Wire Wire Line
	10100 5300 10100 4950
Wire Wire Line
	10100 4950 9750 4950
Connection ~ 10100 5300
$EndSCHEMATC
